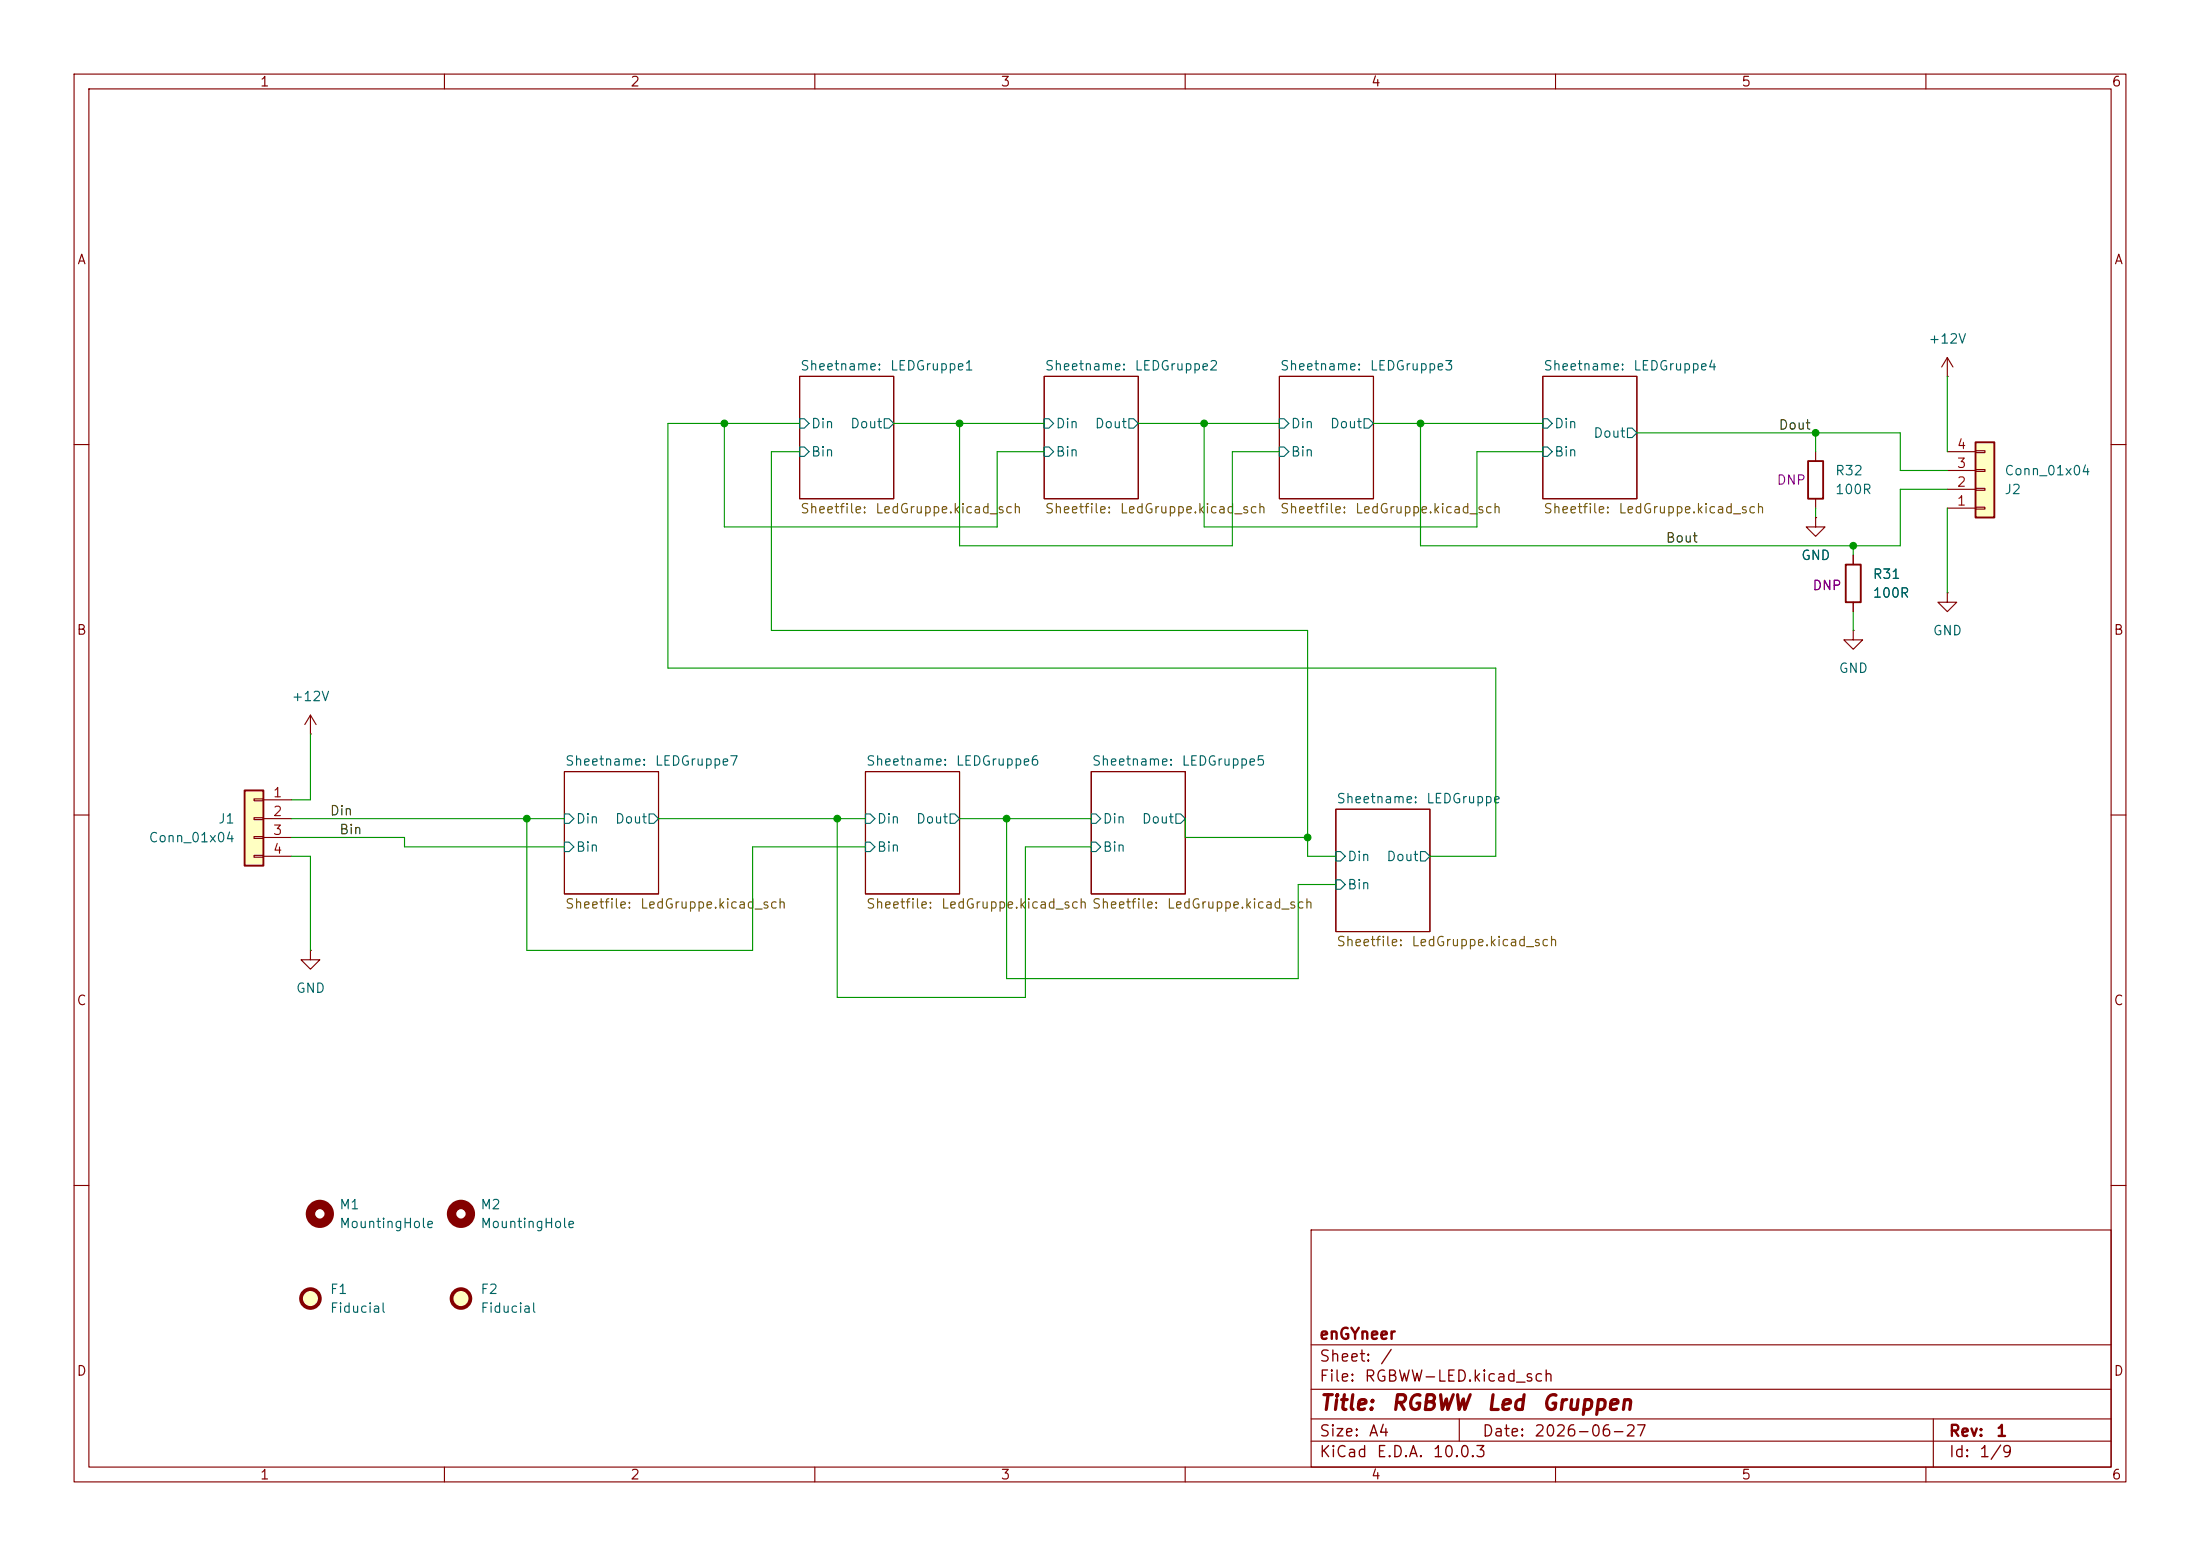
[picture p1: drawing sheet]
(kicad_sch
 (version 20260306)
 (generator "eeschema")
 (generator_version "10.0")
 (paper "A4")
 (title_block
  (title "RGBWW Led Gruppen")
  (date "2026-06-27")
  (rev "1")
  (company "enGYneer"))
 (lib_symbols
  (symbol "Connector_Generic:Conn_01x04"
   (pin_names
    (offset 1.016) (hide yes)) (exclude_from_sim no) (in_bom yes) (on_board yes)
   (in_pos_files yes)
   (duplicate_pin_numbers_are_jumpers no)
   (property "Reference" "J" (at 0 5.08 0) (show_name no) (do_not_autoplace no) (effects (font (size 1.27 1.27))))
   (property "Value" "Conn_01x04" (at 0 -7.62 0) (show_name no) (do_not_autoplace no) (effects (font (size 1.27 1.27))))
   (property "Footprint" "" (at 0 0 0) (show_name no) (do_not_autoplace no) (hide yes) (effects (font (size 1.27 1.27))))
   (property "Datasheet" "" (at 0 0 0) (show_name no) (do_not_autoplace no) (hide yes) (effects (font (size 1.27 1.27))))
   (property "Description" "Generic connector, single row, 01x04, script generated (kicad-library-utils/schlib/autogen/connector/)" (at 0 0 0) (show_name no) (do_not_autoplace no) (hide yes) (effects (font (size 1.27 1.27))))
   (symbol "Conn_01x04_1_1"
    (rectangle (start -1.27 3.81) (end 1.27 -6.35) (stroke (width 0.254) (type default)) (fill (type background)))
    (rectangle (start -1.27 2.667) (end 0 2.413) (stroke (width 0.1524) (type default)) (fill (type none)))
    (rectangle (start -1.27 0.127) (end 0 -0.127) (stroke (width 0.1524) (type default)) (fill (type none)))
    (rectangle (start -1.27 -2.413) (end 0 -2.667) (stroke (width 0.1524) (type default)) (fill (type none)))
    (rectangle (start -1.27 -4.953) (end 0 -5.207) (stroke (width 0.1524) (type default)) (fill (type none)))
    (pin passive line (at -5.08 2.54 0) (length 3.81) (name "Pin_1" (effects (font (size 1.27 1.27)))) (number "1" (effects (font (size 1.27 1.27)))))
    (pin passive line (at -5.08 0 0) (length 3.81) (name "Pin_2" (effects (font (size 1.27 1.27)))) (number "2" (effects (font (size 1.27 1.27)))))
    (pin passive line (at -5.08 -2.54 0) (length 3.81) (name "Pin_3" (effects (font (size 1.27 1.27)))) (number "3" (effects (font (size 1.27 1.27)))))
    (pin passive line (at -5.08 -5.08 0) (length 3.81) (name "Pin_4" (effects (font (size 1.27 1.27)))) (number "4" (effects (font (size 1.27 1.27))))))
   (embedded_fonts no))
  (symbol "Device:R"
   (pin_numbers (hide yes))
   (pin_names
    (offset 0)) (exclude_from_sim no) (in_bom yes) (on_board yes)
   (in_pos_files yes)
   (duplicate_pin_numbers_are_jumpers no)
   (property "Reference" "R" (at 2.032 0 90) (show_name no) (do_not_autoplace no) (effects (font (size 1.27 1.27))))
   (property "Value" "R" (at 0 0 90) (show_name no) (do_not_autoplace no) (effects (font (size 1.27 1.27))))
   (property "Footprint" "" (at -1.778 0 90) (show_name no) (do_not_autoplace no) (hide yes) (effects (font (size 1.27 1.27))))
   (property "Datasheet" "" (at 0 0 0) (show_name no) (do_not_autoplace no) (hide yes) (effects (font (size 1.27 1.27))))
   (property "Description" "Resistor" (at 0 0 0) (show_name no) (do_not_autoplace no) (hide yes) (effects (font (size 1.27 1.27))))
   (symbol "R_0_1"
    (rectangle (start -1.016 -2.54) (end 1.016 2.54) (stroke (width 0.254) (type default)) (fill (type none))))
   (symbol "R_1_1"
    (pin passive line (at 0 3.81 270) (length 1.27) (name "" (effects (font (size 1.27 1.27)))) (number "1" (effects (font (size 1.27 1.27)))))
    (pin passive line (at 0 -3.81 90) (length 1.27) (name "" (effects (font (size 1.27 1.27)))) (number "2" (effects (font (size 1.27 1.27))))))
   (embedded_fonts no))
  (symbol "Mechanical:Fiducial" (exclude_from_sim no) (in_bom no) (on_board yes)
   (in_pos_files yes)
   (duplicate_pin_numbers_are_jumpers no)
   (property "Reference" "FID" (at 0 5.08 0) (show_name no) (do_not_autoplace no) (effects (font (size 1.27 1.27))))
   (property "Value" "Fiducial" (at 0 3.175 0) (show_name no) (do_not_autoplace no) (effects (font (size 1.27 1.27))))
   (property "Footprint" "" (at 0 0 0) (show_name no) (do_not_autoplace no) (hide yes) (effects (font (size 1.27 1.27))))
   (property "Datasheet" "" (at 0 0 0) (show_name no) (do_not_autoplace no) (hide yes) (effects (font (size 1.27 1.27))))
   (property "Description" "Fiducial Marker" (at 0 0 0) (show_name no) (do_not_autoplace no) (hide yes) (effects (font (size 1.27 1.27))))
   (symbol "Fiducial_0_1"
    (circle (center 0 0) (radius 1.27) (stroke (width 0.508) (type default)) (fill (type background))))
   (embedded_fonts no))
  (symbol "Mechanical:MountingHole"
   (pin_names
    (offset 1.016)) (exclude_from_sim no) (in_bom no) (on_board yes)
   (in_pos_files yes)
   (duplicate_pin_numbers_are_jumpers no)
   (property "Reference" "H" (at 0 5.08 0) (show_name no) (do_not_autoplace no) (effects (font (size 1.27 1.27))))
   (property "Value" "MountingHole" (at 0 3.175 0) (show_name no) (do_not_autoplace no) (effects (font (size 1.27 1.27))))
   (property "Footprint" "" (at 0 0 0) (show_name no) (do_not_autoplace no) (hide yes) (effects (font (size 1.27 1.27))))
   (property "Datasheet" "" (at 0 0 0) (show_name no) (do_not_autoplace no) (hide yes) (effects (font (size 1.27 1.27))))
   (property "Description" "Mounting Hole without connection" (at 0 0 0) (show_name no) (do_not_autoplace no) (hide yes) (effects (font (size 1.27 1.27))))
   (symbol "MountingHole_0_1"
    (circle (center 0 0) (radius 1.27) (stroke (width 1.27) (type default)) (fill (type none))))
   (embedded_fonts no))
  (symbol "power:+12V"
   (power global)
   (pin_numbers (hide yes))
   (pin_names
    (offset 0) (hide yes)) (exclude_from_sim no) (in_bom yes) (on_board yes)
   (in_pos_files yes)
   (duplicate_pin_numbers_are_jumpers no)
   (property "Reference" "#PWR" (at 0 -3.81 0) (show_name no) (do_not_autoplace no) (hide yes) (effects (font (size 1.27 1.27))))
   (property "Value" "+12V" (at 0 3.556 0) (show_name no) (do_not_autoplace no) (effects (font (size 1.27 1.27))))
   (property "Footprint" "" (at 0 0 0) (show_name no) (do_not_autoplace no) (hide yes) (effects (font (size 1.27 1.27))))
   (property "Datasheet" "" (at 0 0 0) (show_name no) (do_not_autoplace no) (hide yes) (effects (font (size 1.27 1.27))))
   (property "Description" "Power symbol creates a global label with name \"+12V\"" (at 0 0 0) (show_name no) (do_not_autoplace no) (hide yes) (effects (font (size 1.27 1.27))))
   (symbol "+12V_0_1"
    (polyline (pts (xy -0.762 1.27) (xy 0 2.54)) (stroke (width 0) (type default)) (fill (type none)))
    (polyline (pts (xy 0 2.54) (xy 0.762 1.27)) (stroke (width 0) (type default)) (fill (type none)))
    (polyline (pts (xy 0 0) (xy 0 2.54)) (stroke (width 0) (type default)) (fill (type none))))
   (symbol "+12V_1_1"
    (pin power_in line (at 0 0 90) (length 0) (name "" (effects (font (size 1.27 1.27)))) (number "1" (effects (font (size 1.27 1.27))))))
   (embedded_fonts no))
  (symbol "power:GND"
   (power global)
   (pin_numbers (hide yes))
   (pin_names
    (offset 0) (hide yes)) (exclude_from_sim no) (in_bom yes) (on_board yes)
   (in_pos_files yes)
   (duplicate_pin_numbers_are_jumpers no)
   (property "Reference" "#PWR" (at 0 -6.35 0) (show_name no) (do_not_autoplace no) (hide yes) (effects (font (size 1.27 1.27))))
   (property "Value" "GND" (at 0 -3.81 0) (show_name no) (do_not_autoplace no) (effects (font (size 1.27 1.27))))
   (property "Footprint" "" (at 0 0 0) (show_name no) (do_not_autoplace no) (hide yes) (effects (font (size 1.27 1.27))))
   (property "Datasheet" "" (at 0 0 0) (show_name no) (do_not_autoplace no) (hide yes) (effects (font (size 1.27 1.27))))
   (property "Description" "Power symbol creates a global label with name \"GND\" , ground" (at 0 0 0) (show_name no) (do_not_autoplace no) (hide yes) (effects (font (size 1.27 1.27))))
   (symbol "GND_0_1"
    (polyline (pts (xy 0 0) (xy 0 -1.27) (xy 1.27 -1.27) (xy 0 -2.54) (xy -1.27 -1.27) (xy 0 -1.27)) (stroke (width 0) (type default)) (fill (type none))))
   (symbol "GND_1_1"
    (pin power_in line (at 0 0 270) (length 0) (name "" (effects (font (size 1.27 1.27)))) (number "1" (effects (font (size 1.27 1.27))))))
   (embedded_fonts no)))
 (junction
  (at 135.89 110.49)
  (diameter 0)
  (color 0 0 0 0))
 (junction
  (at 245.11 58.42)
  (diameter 0)
  (color 0 0 0 0))
 (junction
  (at 97.79 57.15)
  (diameter 0)
  (color 0 0 0 0))
 (junction
  (at 113.03 110.49)
  (diameter 0)
  (color 0 0 0 0))
 (junction
  (at 129.54 57.15)
  (diameter 0)
  (color 0 0 0 0))
 (junction
  (at 71.12 110.49)
  (diameter 0)
  (color 0 0 0 0))
 (junction
  (at 250.19 73.66)
  (diameter 0)
  (color 0 0 0 0))
 (junction
  (at 162.56 57.15)
  (diameter 0)
  (color 0 0 0 0))
 (junction
  (at 191.77 57.15)
  (diameter 0)
  (color 0 0 0 0))
 (junction
  (at 176.53 113.03)
  (diameter 0)
  (color 0 0 0 0))
 (wire
  (pts (xy 120.65 57.15) (xy 129.54 57.15))
  (stroke (width 0) (type default)))
 (wire
  (pts (xy 101.6 114.3) (xy 101.6 128.27))
  (stroke (width 0) (type default)))
 (wire
  (pts (xy 250.19 73.66) (xy 256.54 73.66))
  (stroke (width 0) (type default)))
 (wire
  (pts (xy 153.67 57.15) (xy 162.56 57.15))
  (stroke (width 0) (type default)))
 (wire
  (pts (xy 191.77 57.15) (xy 191.77 73.66))
  (stroke (width 0) (type default)))
 (wire
  (pts (xy 180.34 119.38) (xy 175.26 119.38))
  (stroke (width 0) (type default)))
 (wire
  (pts (xy 90.17 57.15) (xy 97.79 57.15))
  (stroke (width 0) (type default)))
 (wire
  (pts (xy 256.54 73.66) (xy 256.54 66.04))
  (stroke (width 0) (type default)))
 (wire
  (pts (xy 147.32 114.3) (xy 138.43 114.3))
  (stroke (width 0) (type default)))
 (wire
  (pts (xy 97.79 57.15) (xy 97.79 71.12))
  (stroke (width 0) (type default)))
 (wire
  (pts (xy 160.02 113.03) (xy 176.53 113.03))
  (stroke (width 0) (type default)))
 (wire
  (pts (xy 41.91 99.06) (xy 41.91 107.95))
  (stroke (width 0) (type default)))
 (wire
  (pts (xy 256.54 66.04) (xy 262.89 66.04))
  (stroke (width 0) (type default)))
 (wire
  (pts (xy 71.12 110.49) (xy 76.2 110.49))
  (stroke (width 0) (type default)))
 (wire
  (pts (xy 199.39 71.12) (xy 199.39 60.96))
  (stroke (width 0) (type default)))
 (wire
  (pts (xy 134.62 71.12) (xy 134.62 60.96))
  (stroke (width 0) (type default)))
 (wire
  (pts (xy 175.26 132.08) (xy 135.89 132.08))
  (stroke (width 0) (type default)))
 (wire
  (pts (xy 138.43 134.62) (xy 113.03 134.62))
  (stroke (width 0) (type default)))
 (wire
  (pts (xy 88.9 110.49) (xy 113.03 110.49))
  (stroke (width 0) (type default)))
 (wire
  (pts (xy 201.93 115.57) (xy 201.93 90.17))
  (stroke (width 0) (type default)))
 (wire
  (pts (xy 39.37 115.57) (xy 41.91 115.57))
  (stroke (width 0) (type default)))
 (wire
  (pts (xy 166.37 60.96) (xy 172.72 60.96))
  (stroke (width 0) (type default)))
 (wire
  (pts (xy 39.37 110.49) (xy 71.12 110.49))
  (stroke (width 0) (type default)))
 (wire
  (pts (xy 54.61 114.3) (xy 76.2 114.3))
  (stroke (width 0) (type default)))
 (wire
  (pts (xy 97.79 71.12) (xy 134.62 71.12))
  (stroke (width 0) (type default)))
 (wire
  (pts (xy 220.98 58.42) (xy 245.11 58.42))
  (stroke (width 0) (type default)))
 (wire
  (pts (xy 245.11 58.42) (xy 256.54 58.42))
  (stroke (width 0) (type default)))
 (wire
  (pts (xy 185.42 57.15) (xy 191.77 57.15))
  (stroke (width 0) (type default)))
 (wire
  (pts (xy 250.19 73.66) (xy 250.19 74.93))
  (stroke (width 0) (type default)))
 (wire
  (pts (xy 39.37 113.03) (xy 54.61 113.03))
  (stroke (width 0) (type default)))
 (wire
  (pts (xy 104.14 60.96) (xy 104.14 85.09))
  (stroke (width 0) (type default)))
 (wire
  (pts (xy 199.39 60.96) (xy 208.28 60.96))
  (stroke (width 0) (type default)))
 (wire
  (pts (xy 97.79 57.15) (xy 107.95 57.15))
  (stroke (width 0) (type default)))
 (wire
  (pts (xy 201.93 90.17) (xy 90.17 90.17))
  (stroke (width 0) (type default)))
 (wire
  (pts (xy 135.89 110.49) (xy 147.32 110.49))
  (stroke (width 0) (type default)))
 (wire
  (pts (xy 256.54 58.42) (xy 256.54 63.5))
  (stroke (width 0) (type default)))
 (wire
  (pts (xy 104.14 85.09) (xy 176.53 85.09))
  (stroke (width 0) (type default)))
 (wire
  (pts (xy 90.17 90.17) (xy 90.17 57.15))
  (stroke (width 0) (type default)))
 (wire
  (pts (xy 175.26 119.38) (xy 175.26 132.08))
  (stroke (width 0) (type default)))
 (wire
  (pts (xy 113.03 110.49) (xy 116.84 110.49))
  (stroke (width 0) (type default)))
 (wire
  (pts (xy 191.77 57.15) (xy 208.28 57.15))
  (stroke (width 0) (type default)))
 (wire
  (pts (xy 107.95 60.96) (xy 104.14 60.96))
  (stroke (width 0) (type default)))
 (wire
  (pts (xy 262.89 68.58) (xy 262.89 80.01))
  (stroke (width 0) (type default)))
 (wire
  (pts (xy 129.54 110.49) (xy 135.89 110.49))
  (stroke (width 0) (type default)))
 (wire
  (pts (xy 71.12 128.27) (xy 71.12 110.49))
  (stroke (width 0) (type default)))
 (wire
  (pts (xy 113.03 110.49) (xy 113.03 134.62))
  (stroke (width 0) (type default)))
 (wire
  (pts (xy 129.54 57.15) (xy 140.97 57.15))
  (stroke (width 0) (type default)))
 (wire
  (pts (xy 39.37 107.95) (xy 41.91 107.95))
  (stroke (width 0) (type default)))
 (wire
  (pts (xy 193.04 115.57) (xy 201.93 115.57))
  (stroke (width 0) (type default)))
 (wire
  (pts (xy 162.56 57.15) (xy 172.72 57.15))
  (stroke (width 0) (type default)))
 (wire
  (pts (xy 116.84 114.3) (xy 101.6 114.3))
  (stroke (width 0) (type default)))
 (wire
  (pts (xy 101.6 128.27) (xy 71.12 128.27))
  (stroke (width 0) (type default)))
 (wire
  (pts (xy 176.53 85.09) (xy 176.53 113.03))
  (stroke (width 0) (type default)))
 (wire
  (pts (xy 54.61 113.03) (xy 54.61 114.3))
  (stroke (width 0) (type default)))
 (wire
  (pts (xy 176.53 113.03) (xy 176.53 115.57))
  (stroke (width 0) (type default)))
 (wire
  (pts (xy 176.53 115.57) (xy 180.34 115.57))
  (stroke (width 0) (type default)))
 (wire
  (pts (xy 162.56 57.15) (xy 162.56 71.12))
  (stroke (width 0) (type default)))
 (wire
  (pts (xy 41.91 115.57) (xy 41.91 128.27))
  (stroke (width 0) (type default)))
 (wire
  (pts (xy 262.89 50.8) (xy 262.89 60.96))
  (stroke (width 0) (type default)))
 (wire
  (pts (xy 250.19 82.55) (xy 250.19 85.09))
  (stroke (width 0) (type default)))
 (wire
  (pts (xy 134.62 60.96) (xy 140.97 60.96))
  (stroke (width 0) (type default)))
 (wire
  (pts (xy 129.54 57.15) (xy 129.54 73.66))
  (stroke (width 0) (type default)))
 (wire
  (pts (xy 160.02 113.03) (xy 160.02 110.49))
  (stroke (width 0) (type default)))
 (wire
  (pts (xy 138.43 114.3) (xy 138.43 134.62))
  (stroke (width 0) (type default)))
 (wire
  (pts (xy 129.54 73.66) (xy 166.37 73.66))
  (stroke (width 0) (type default)))
 (wire
  (pts (xy 256.54 63.5) (xy 262.89 63.5))
  (stroke (width 0) (type default)))
 (wire
  (pts (xy 245.11 58.42) (xy 245.11 60.96))
  (stroke (width 0) (type default)))
 (wire
  (pts (xy 245.11 68.58) (xy 245.11 69.85))
  (stroke (width 0) (type default)))
 (wire
  (pts (xy 191.77 73.66) (xy 250.19 73.66))
  (stroke (width 0) (type default)))
 (wire
  (pts (xy 135.89 110.49) (xy 135.89 132.08))
  (stroke (width 0) (type default)))
 (wire
  (pts (xy 162.56 71.12) (xy 199.39 71.12))
  (stroke (width 0) (type default)))
 (wire
  (pts (xy 166.37 73.66) (xy 166.37 60.96))
  (stroke (width 0) (type default)))
 (label "Bin"
  (at 45.72 113.03 0)
  (effects (font (size 1.27 1.27)) (justify left bottom)))
 (label "Dout"
  (at 240.03 58.42 0)
  (effects (font (size 1.27 1.27)) (justify left bottom)))
 (label "Bout"
  (at 224.79 73.66 0)
  (effects (font (size 1.27 1.27)) (justify left bottom)))
 (label "Din"
  (at 44.45 110.49 0)
  (effects (font (size 1.27 1.27)) (justify left bottom)))
 (symbol
  (lib_id "Mechanical:MountingHole")
  (at 62.23 163.83 0)
  (unit 1)
  (body_style 1)
  (exclude_from_sim no)
  (in_bom no)
  (on_board yes)
  (in_pos_files yes)
  (dnp no)
  (fields_autoplaced yes)
  (property "Reference" "M2" (at 64.77 162.5599 0) (show_name no) (do_not_autoplace no) (effects (font (size 1.27 1.27)) (justify left)))
  (property "Value" "MountingHole" (at 64.77 165.0999 0) (show_name no) (do_not_autoplace no) (effects (font (size 1.27 1.27)) (justify left)))
  (property "Footprint" "MountingHole:MountingHole_2.2mm_M2" (at 62.23 163.83 0) (hide yes) (show_name no) (do_not_autoplace no) (effects (font (size 1.27 1.27))))
  (property "Datasheet" "" (at 62.23 163.83 0) (hide yes) (show_name no) (do_not_autoplace no) (effects (font (size 1.27 1.27))))
  (property "Description" "Mounting Hole without connection" (at 62.23 163.83 0) (hide yes) (show_name no) (do_not_autoplace no) (effects (font (size 1.27 1.27)))))
 (symbol
  (lib_id "power:GND")
  (at 41.91 128.27 0)
  (unit 1)
  (body_style 1)
  (exclude_from_sim no)
  (in_bom yes)
  (on_board yes)
  (in_pos_files yes)
  (dnp no)
  (fields_autoplaced yes)
  (property "Reference" "#PWR029" (at 41.91 134.62 0) (hide yes) (show_name no) (do_not_autoplace no) (effects (font (size 1.27 1.27))))
  (property "Value" "GND" (at 41.91 133.35 0) (show_name no) (do_not_autoplace no) (effects (font (size 1.27 1.27))))
  (property "Footprint" "" (at 41.91 128.27 0) (hide yes) (show_name no) (do_not_autoplace no) (effects (font (size 1.27 1.27))))
  (property "Datasheet" "" (at 41.91 128.27 0) (hide yes) (show_name no) (do_not_autoplace no) (effects (font (size 1.27 1.27))))
  (property "Description" "Power symbol creates a global label with name \"GND\" , ground" (at 41.91 128.27 0) (hide yes) (show_name no) (do_not_autoplace no) (effects (font (size 1.27 1.27))))
  (pin "1"))
 (symbol
  (lib_id "Mechanical:Fiducial")
  (at 41.91 175.26 0)
  (unit 1)
  (body_style 1)
  (exclude_from_sim no)
  (in_bom no)
  (on_board yes)
  (in_pos_files yes)
  (dnp no)
  (fields_autoplaced yes)
  (property "Reference" "F1" (at 44.45 173.9899 0) (show_name no) (do_not_autoplace no) (effects (font (size 1.27 1.27)) (justify left)))
  (property "Value" "Fiducial" (at 44.45 176.5299 0) (show_name no) (do_not_autoplace no) (effects (font (size 1.27 1.27)) (justify left)))
  (property "Footprint" "Fiducial:Fiducial_1mm_Mask2mm" (at 41.91 175.26 0) (hide yes) (show_name no) (do_not_autoplace no) (effects (font (size 1.27 1.27))))
  (property "Datasheet" "" (at 41.91 175.26 0) (hide yes) (show_name no) (do_not_autoplace no) (effects (font (size 1.27 1.27))))
  (property "Description" "Fiducial Marker" (at 41.91 175.26 0) (hide yes) (show_name no) (do_not_autoplace no) (effects (font (size 1.27 1.27)))))
 (symbol
  (lib_id "Device:R")
  (at 250.19 78.74 0)
  (unit 1)
  (body_style 1)
  (exclude_from_sim no)
  (in_bom yes)
  (on_board yes)
  (in_pos_files yes)
  (dnp no)
  (property "Reference" "R31" (at 252.73 77.4699 0) (show_name no) (do_not_autoplace no) (effects (font (size 1.27 1.27)) (justify left)))
  (property "Value" "100R" (at 252.73 80.0099 0) (show_name no) (do_not_autoplace no) (effects (font (size 1.27 1.27)) (justify left)))
  (property "Footprint" "LEDandDriver:R_0603_1608Metric_LedPrj" (at 248.412 78.74 90) (hide yes) (show_name no) (do_not_autoplace no) (effects (font (size 1.27 1.27))))
  (property "Datasheet" "" (at 250.19 78.74 0) (hide yes) (show_name no) (do_not_autoplace no) (effects (font (size 1.27 1.27))))
  (property "Description" "Resistor" (at 250.19 78.74 0) (hide yes) (show_name no) (do_not_autoplace no) (effects (font (size 1.27 1.27))))
  (property "Mount" "DNP" (at 246.634 78.994 0) (show_name no) (do_not_autoplace no) (effects (font (size 1.27 1.27))))
  (pin "1")
  (pin "2"))
 (symbol
  (lib_id "Device:R")
  (at 245.11 64.77 0)
  (unit 1)
  (body_style 1)
  (exclude_from_sim no)
  (in_bom yes)
  (on_board yes)
  (in_pos_files yes)
  (dnp no)
  (property "Reference" "R32" (at 247.65 63.4999 0) (show_name no) (do_not_autoplace no) (effects (font (size 1.27 1.27)) (justify left)))
  (property "Value" "100R" (at 247.65 66.0399 0) (show_name no) (do_not_autoplace no) (effects (font (size 1.27 1.27)) (justify left)))
  (property "Footprint" "LEDandDriver:R_0603_1608Metric_LedPrj" (at 243.332 64.77 90) (hide yes) (show_name no) (do_not_autoplace no) (effects (font (size 1.27 1.27))))
  (property "Datasheet" "" (at 245.11 64.77 0) (hide yes) (show_name no) (do_not_autoplace no) (effects (font (size 1.27 1.27))))
  (property "Description" "Resistor" (at 245.11 64.77 0) (hide yes) (show_name no) (do_not_autoplace no) (effects (font (size 1.27 1.27))))
  (property "Mount" "DNP" (at 241.808 64.77 0) (show_name no) (do_not_autoplace no) (effects (font (size 1.27 1.27))))
  (pin "1")
  (pin "2"))
 (symbol
  (lib_id "Mechanical:MountingHole")
  (at 43.18 163.83 0)
  (unit 1)
  (body_style 1)
  (exclude_from_sim no)
  (in_bom no)
  (on_board yes)
  (in_pos_files yes)
  (dnp no)
  (fields_autoplaced yes)
  (property "Reference" "M1" (at 45.72 162.5599 0) (show_name no) (do_not_autoplace no) (effects (font (size 1.27 1.27)) (justify left)))
  (property "Value" "MountingHole" (at 45.72 165.0999 0) (show_name no) (do_not_autoplace no) (effects (font (size 1.27 1.27)) (justify left)))
  (property "Footprint" "MountingHole:MountingHole_2.2mm_M2" (at 43.18 163.83 0) (hide yes) (show_name no) (do_not_autoplace no) (effects (font (size 1.27 1.27))))
  (property "Datasheet" "" (at 43.18 163.83 0) (hide yes) (show_name no) (do_not_autoplace no) (effects (font (size 1.27 1.27))))
  (property "Description" "Mounting Hole without connection" (at 43.18 163.83 0) (hide yes) (show_name no) (do_not_autoplace no) (effects (font (size 1.27 1.27)))))
 (symbol
  (lib_id "power:+12V")
  (at 262.89 50.8 0)
  (mirror y)
  (unit 1)
  (body_style 1)
  (exclude_from_sim no)
  (in_bom yes)
  (on_board yes)
  (in_pos_files yes)
  (dnp no)
  (fields_autoplaced yes)
  (property "Reference" "#PWR030" (at 262.89 54.61 0) (hide yes) (show_name no) (do_not_autoplace no) (effects (font (size 1.27 1.27))))
  (property "Value" "+12V" (at 262.89 45.72 0) (show_name no) (do_not_autoplace no) (effects (font (size 1.27 1.27))))
  (property "Footprint" "" (at 262.89 50.8 0) (hide yes) (show_name no) (do_not_autoplace no) (effects (font (size 1.27 1.27))))
  (property "Datasheet" "" (at 262.89 50.8 0) (hide yes) (show_name no) (do_not_autoplace no) (effects (font (size 1.27 1.27))))
  (property "Description" "Power symbol creates a global label with name \"+12V\"" (at 262.89 50.8 0) (hide yes) (show_name no) (do_not_autoplace no) (effects (font (size 1.27 1.27))))
  (pin "1"))
 (symbol
  (lib_id "power:GND")
  (at 245.11 69.85 0)
  (mirror y)
  (unit 1)
  (body_style 1)
  (exclude_from_sim no)
  (in_bom yes)
  (on_board yes)
  (in_pos_files yes)
  (dnp no)
  (fields_autoplaced yes)
  (property "Reference" "#PWR033" (at 245.11 76.2 0) (hide yes) (show_name no) (do_not_autoplace no) (effects (font (size 1.27 1.27))))
  (property "Value" "GND" (at 245.11 74.93 0) (show_name no) (do_not_autoplace no) (effects (font (size 1.27 1.27))))
  (property "Footprint" "" (at 245.11 69.85 0) (hide yes) (show_name no) (do_not_autoplace no) (effects (font (size 1.27 1.27))))
  (property "Datasheet" "" (at 245.11 69.85 0) (hide yes) (show_name no) (do_not_autoplace no) (effects (font (size 1.27 1.27))))
  (property "Description" "Power symbol creates a global label with name \"GND\" , ground" (at 245.11 69.85 0) (hide yes) (show_name no) (do_not_autoplace no) (effects (font (size 1.27 1.27))))
  (pin "1"))
 (symbol
  (lib_id "power:+12V")
  (at 41.91 99.06 0)
  (unit 1)
  (body_style 1)
  (exclude_from_sim no)
  (in_bom yes)
  (on_board yes)
  (in_pos_files yes)
  (dnp no)
  (fields_autoplaced yes)
  (property "Reference" "#PWR026" (at 41.91 102.87 0) (hide yes) (show_name no) (do_not_autoplace no) (effects (font (size 1.27 1.27))))
  (property "Value" "+12V" (at 41.91 93.98 0) (show_name no) (do_not_autoplace no) (effects (font (size 1.27 1.27))))
  (property "Footprint" "" (at 41.91 99.06 0) (hide yes) (show_name no) (do_not_autoplace no) (effects (font (size 1.27 1.27))))
  (property "Datasheet" "" (at 41.91 99.06 0) (hide yes) (show_name no) (do_not_autoplace no) (effects (font (size 1.27 1.27))))
  (property "Description" "Power symbol creates a global label with name \"+12V\"" (at 41.91 99.06 0) (hide yes) (show_name no) (do_not_autoplace no) (effects (font (size 1.27 1.27))))
  (pin "1"))
 (symbol
  (lib_id "power:GND")
  (at 250.19 85.09 0)
  (mirror y)
  (unit 1)
  (body_style 1)
  (exclude_from_sim no)
  (in_bom yes)
  (on_board yes)
  (in_pos_files yes)
  (dnp no)
  (fields_autoplaced yes)
  (property "Reference" "#PWR032" (at 250.19 91.44 0) (hide yes) (show_name no) (do_not_autoplace no) (effects (font (size 1.27 1.27))))
  (property "Value" "GND" (at 250.19 90.17 0) (show_name no) (do_not_autoplace no) (effects (font (size 1.27 1.27))))
  (property "Footprint" "" (at 250.19 85.09 0) (hide yes) (show_name no) (do_not_autoplace no) (effects (font (size 1.27 1.27))))
  (property "Datasheet" "" (at 250.19 85.09 0) (hide yes) (show_name no) (do_not_autoplace no) (effects (font (size 1.27 1.27))))
  (property "Description" "Power symbol creates a global label with name \"GND\" , ground" (at 250.19 85.09 0) (hide yes) (show_name no) (do_not_autoplace no) (effects (font (size 1.27 1.27))))
  (pin "1"))
 (symbol
  (lib_id "Mechanical:Fiducial")
  (at 62.23 175.26 0)
  (unit 1)
  (body_style 1)
  (exclude_from_sim no)
  (in_bom no)
  (on_board yes)
  (in_pos_files yes)
  (dnp no)
  (fields_autoplaced yes)
  (property "Reference" "F2" (at 64.77 173.9899 0) (show_name no) (do_not_autoplace no) (effects (font (size 1.27 1.27)) (justify left)))
  (property "Value" "Fiducial" (at 64.77 176.5299 0) (show_name no) (do_not_autoplace no) (effects (font (size 1.27 1.27)) (justify left)))
  (property "Footprint" "Fiducial:Fiducial_1mm_Mask2mm" (at 62.23 175.26 0) (hide yes) (show_name no) (do_not_autoplace no) (effects (font (size 1.27 1.27))))
  (property "Datasheet" "" (at 62.23 175.26 0) (hide yes) (show_name no) (do_not_autoplace no) (effects (font (size 1.27 1.27))))
  (property "Description" "Fiducial Marker" (at 62.23 175.26 0) (hide yes) (show_name no) (do_not_autoplace no) (effects (font (size 1.27 1.27)))))
 (symbol
  (lib_id "Connector_Generic:Conn_01x04")
  (at 267.97 66.04 0)
  (mirror x)
  (unit 1)
  (body_style 1)
  (exclude_from_sim no)
  (in_bom yes)
  (on_board yes)
  (in_pos_files yes)
  (dnp no)
  (property "Reference" "J2" (at 270.51 66.0401 0) (show_name no) (do_not_autoplace no) (effects (font (size 1.27 1.27)) (justify left)))
  (property "Value" "Conn_01x04" (at 270.51 63.5001 0) (show_name no) (do_not_autoplace no) (effects (font (size 1.27 1.27)) (justify left)))
  (property "Footprint" "Connector_PinHeader_2.54mm:PinHeader_1x04_P2.54mm_Horizontal" (at 267.97 66.04 0) (hide yes) (show_name no) (do_not_autoplace no) (effects (font (size 1.27 1.27))))
  (property "Datasheet" "" (at 267.97 66.04 0) (hide yes) (show_name no) (do_not_autoplace no) (effects (font (size 1.27 1.27))))
  (property "Description" "Generic connector, single row, 01x04, script generated (kicad-library-utils/schlib/autogen/connector/)" (at 267.97 66.04 0) (hide yes) (show_name no) (do_not_autoplace no) (effects (font (size 1.27 1.27))))
  (pin "3")
  (pin "2")
  (pin "1")
  (pin "4"))
 (symbol
  (lib_id "Connector_Generic:Conn_01x04")
  (at 34.29 110.49 0)
  (mirror y)
  (unit 1)
  (body_style 1)
  (exclude_from_sim no)
  (in_bom yes)
  (on_board yes)
  (in_pos_files yes)
  (dnp no)
  (property "Reference" "J1" (at 31.75 110.4899 0) (show_name no) (do_not_autoplace no) (effects (font (size 1.27 1.27)) (justify left)))
  (property "Value" "Conn_01x04" (at 31.75 113.0299 0) (show_name no) (do_not_autoplace no) (effects (font (size 1.27 1.27)) (justify left)))
  (property "Footprint" "Connector_PinHeader_2.54mm:PinHeader_1x04_P2.54mm_Horizontal" (at 34.29 110.49 0) (hide yes) (show_name no) (do_not_autoplace no) (effects (font (size 1.27 1.27))))
  (property "Datasheet" "" (at 34.29 110.49 0) (hide yes) (show_name no) (do_not_autoplace no) (effects (font (size 1.27 1.27))))
  (property "Description" "Generic connector, single row, 01x04, script generated (kicad-library-utils/schlib/autogen/connector/)" (at 34.29 110.49 0) (hide yes) (show_name no) (do_not_autoplace no) (effects (font (size 1.27 1.27))))
  (pin "3")
  (pin "2")
  (pin "1")
  (pin "4"))
 (symbol
  (lib_id "power:GND")
  (at 262.89 80.01 0)
  (mirror y)
  (unit 1)
  (body_style 1)
  (exclude_from_sim no)
  (in_bom yes)
  (on_board yes)
  (in_pos_files yes)
  (dnp no)
  (fields_autoplaced yes)
  (property "Reference" "#PWR031" (at 262.89 86.36 0) (hide yes) (show_name no) (do_not_autoplace no) (effects (font (size 1.27 1.27))))
  (property "Value" "GND" (at 262.89 85.09 0) (show_name no) (do_not_autoplace no) (effects (font (size 1.27 1.27))))
  (property "Footprint" "" (at 262.89 80.01 0) (hide yes) (show_name no) (do_not_autoplace no) (effects (font (size 1.27 1.27))))
  (property "Datasheet" "" (at 262.89 80.01 0) (hide yes) (show_name no) (do_not_autoplace no) (effects (font (size 1.27 1.27))))
  (property "Description" "Power symbol creates a global label with name \"GND\" , ground" (at 262.89 80.01 0) (hide yes) (show_name no) (do_not_autoplace no) (effects (font (size 1.27 1.27))))
  (pin "1"))
 (sheet
  (at 172.72 50.8)
  (size 12.7 16.51)
  (exclude_from_sim no)
  (in_bom yes)
  (on_board yes)
  (dnp no)
  (fields_autoplaced yes)
  (stroke (width 0.1524) (type solid))
  (fill (color 0 0 0 0))
  (property "Sheetname" "LEDGruppe3" (at 172.72 50.0884 0) (show_name yes) (do_not_autoplace no) (effects (font (size 1.27 1.27)) (justify left bottom)))
  (property "Sheetfile" "LedGruppe.kicad_sch" (at 172.72 67.8946 0) (show_name yes) (do_not_autoplace no) (effects (font (size 1.27 1.27)) (justify left top)))
  (pin "Dout" output (at 185.42 57.15 0) (effects (font (size 1.27 1.27)) (justify right)))
  (pin "Bin" input (at 172.72 60.96 180) (effects (font (size 1.27 1.27)) (justify left)))
  (pin "Din" input (at 172.72 57.15 180) (effects (font (size 1.27 1.27)) (justify left))))
 (sheet
  (at 147.32 104.14)
  (size 12.7 16.51)
  (exclude_from_sim no)
  (in_bom yes)
  (on_board yes)
  (dnp no)
  (fields_autoplaced yes)
  (stroke (width 0.1524) (type solid))
  (fill (color 0 0 0 0))
  (property "Sheetname" "LEDGruppe5" (at 147.32 103.4284 0) (show_name yes) (do_not_autoplace no) (effects (font (size 1.27 1.27)) (justify left bottom)))
  (property "Sheetfile" "LedGruppe.kicad_sch" (at 147.32 121.2346 0) (show_name yes) (do_not_autoplace no) (effects (font (size 1.27 1.27)) (justify left top)))
  (pin "Dout" output (at 160.02 110.49 0) (effects (font (size 1.27 1.27)) (justify right)))
  (pin "Bin" input (at 147.32 114.3 180) (effects (font (size 1.27 1.27)) (justify left)))
  (pin "Din" input (at 147.32 110.49 180) (effects (font (size 1.27 1.27)) (justify left))))
 (sheet
  (at 140.97 50.8)
  (size 12.7 16.51)
  (exclude_from_sim no)
  (in_bom yes)
  (on_board yes)
  (dnp no)
  (fields_autoplaced yes)
  (stroke (width 0.1524) (type solid))
  (fill (color 0 0 0 0))
  (property "Sheetname" "LEDGruppe2" (at 140.97 50.0884 0) (show_name yes) (do_not_autoplace no) (effects (font (size 1.27 1.27)) (justify left bottom)))
  (property "Sheetfile" "LedGruppe.kicad_sch" (at 140.97 67.8946 0) (show_name yes) (do_not_autoplace no) (effects (font (size 1.27 1.27)) (justify left top)))
  (pin "Dout" output (at 153.67 57.15 0) (effects (font (size 1.27 1.27)) (justify right)))
  (pin "Bin" input (at 140.97 60.96 180) (effects (font (size 1.27 1.27)) (justify left)))
  (pin "Din" input (at 140.97 57.15 180) (effects (font (size 1.27 1.27)) (justify left))))
 (sheet
  (at 208.28 50.8)
  (size 12.7 16.51)
  (exclude_from_sim no)
  (in_bom yes)
  (on_board yes)
  (dnp no)
  (fields_autoplaced yes)
  (stroke (width 0.1524) (type solid))
  (fill (color 0 0 0 0))
  (property "Sheetname" "LEDGruppe4" (at 208.28 50.0884 0) (show_name yes) (do_not_autoplace no) (effects (font (size 1.27 1.27)) (justify left bottom)))
  (property "Sheetfile" "LedGruppe.kicad_sch" (at 208.28 67.8946 0) (show_name yes) (do_not_autoplace no) (effects (font (size 1.27 1.27)) (justify left top)))
  (pin "Dout" output (at 220.98 58.42 0) (effects (font (size 1.27 1.27)) (justify right)))
  (pin "Bin" input (at 208.28 60.96 180) (effects (font (size 1.27 1.27)) (justify left)))
  (pin "Din" input (at 208.28 57.15 180) (effects (font (size 1.27 1.27)) (justify left))))
 (sheet
  (at 116.84 104.14)
  (size 12.7 16.51)
  (exclude_from_sim no)
  (in_bom yes)
  (on_board yes)
  (dnp no)
  (fields_autoplaced yes)
  (stroke (width 0.1524) (type solid))
  (fill (color 0 0 0 0))
  (property "Sheetname" "LEDGruppe6" (at 116.84 103.4284 0) (show_name yes) (do_not_autoplace no) (effects (font (size 1.27 1.27)) (justify left bottom)))
  (property "Sheetfile" "LedGruppe.kicad_sch" (at 116.84 121.2346 0) (show_name yes) (do_not_autoplace no) (effects (font (size 1.27 1.27)) (justify left top)))
  (pin "Dout" output (at 129.54 110.49 0) (effects (font (size 1.27 1.27)) (justify right)))
  (pin "Bin" input (at 116.84 114.3 180) (effects (font (size 1.27 1.27)) (justify left)))
  (pin "Din" input (at 116.84 110.49 180) (effects (font (size 1.27 1.27)) (justify left))))
 (sheet
  (at 180.34 109.22)
  (size 12.7 16.51)
  (exclude_from_sim no)
  (in_bom yes)
  (on_board yes)
  (dnp no)
  (fields_autoplaced yes)
  (stroke (width 0.1524) (type solid))
  (fill (color 0 0 0 0))
  (property "Sheetname" "LEDGruppe" (at 180.34 108.5084 0) (show_name yes) (do_not_autoplace no) (effects (font (size 1.27 1.27)) (justify left bottom)))
  (property "Sheetfile" "LedGruppe.kicad_sch" (at 180.34 126.3146 0) (show_name yes) (do_not_autoplace no) (effects (font (size 1.27 1.27)) (justify left top)))
  (pin "Dout" output (at 193.04 115.57 0) (effects (font (size 1.27 1.27)) (justify right)))
  (pin "Bin" input (at 180.34 119.38 180) (effects (font (size 1.27 1.27)) (justify left)))
  (pin "Din" input (at 180.34 115.57 180) (effects (font (size 1.27 1.27)) (justify left))))
 (sheet
  (at 107.95 50.8)
  (size 12.7 16.51)
  (exclude_from_sim no)
  (in_bom yes)
  (on_board yes)
  (dnp no)
  (fields_autoplaced yes)
  (stroke (width 0.1524) (type solid))
  (fill (color 0 0 0 0))
  (property "Sheetname" "LEDGruppe1" (at 107.95 50.0884 0) (show_name yes) (do_not_autoplace no) (effects (font (size 1.27 1.27)) (justify left bottom)))
  (property "Sheetfile" "LedGruppe.kicad_sch" (at 107.95 67.8946 0) (show_name yes) (do_not_autoplace no) (effects (font (size 1.27 1.27)) (justify left top)))
  (pin "Dout" output (at 120.65 57.15 0) (effects (font (size 1.27 1.27)) (justify right)))
  (pin "Bin" input (at 107.95 60.96 180) (effects (font (size 1.27 1.27)) (justify left)))
  (pin "Din" input (at 107.95 57.15 180) (effects (font (size 1.27 1.27)) (justify left))))
 (sheet
  (at 76.2 104.14)
  (size 12.7 16.51)
  (exclude_from_sim no)
  (in_bom yes)
  (on_board yes)
  (dnp no)
  (fields_autoplaced yes)
  (stroke (width 0.1524) (type solid))
  (fill (color 0 0 0 0))
  (property "Sheetname" "LEDGruppe7" (at 76.2 103.4284 0) (show_name yes) (do_not_autoplace no) (effects (font (size 1.27 1.27)) (justify left bottom)))
  (property "Sheetfile" "LedGruppe.kicad_sch" (at 76.2 121.2346 0) (show_name yes) (do_not_autoplace no) (effects (font (size 1.27 1.27)) (justify left top)))
  (pin "Dout" output (at 88.9 110.49 0) (effects (font (size 1.27 1.27)) (justify right)))
  (pin "Bin" input (at 76.2 114.3 180) (effects (font (size 1.27 1.27)) (justify left)))
  (pin "Din" input (at 76.2 110.49 180) (effects (font (size 1.27 1.27)) (justify left))))
 (sheet_instances
  (path ""
   (page "1")))
 (embedded_fonts no))
